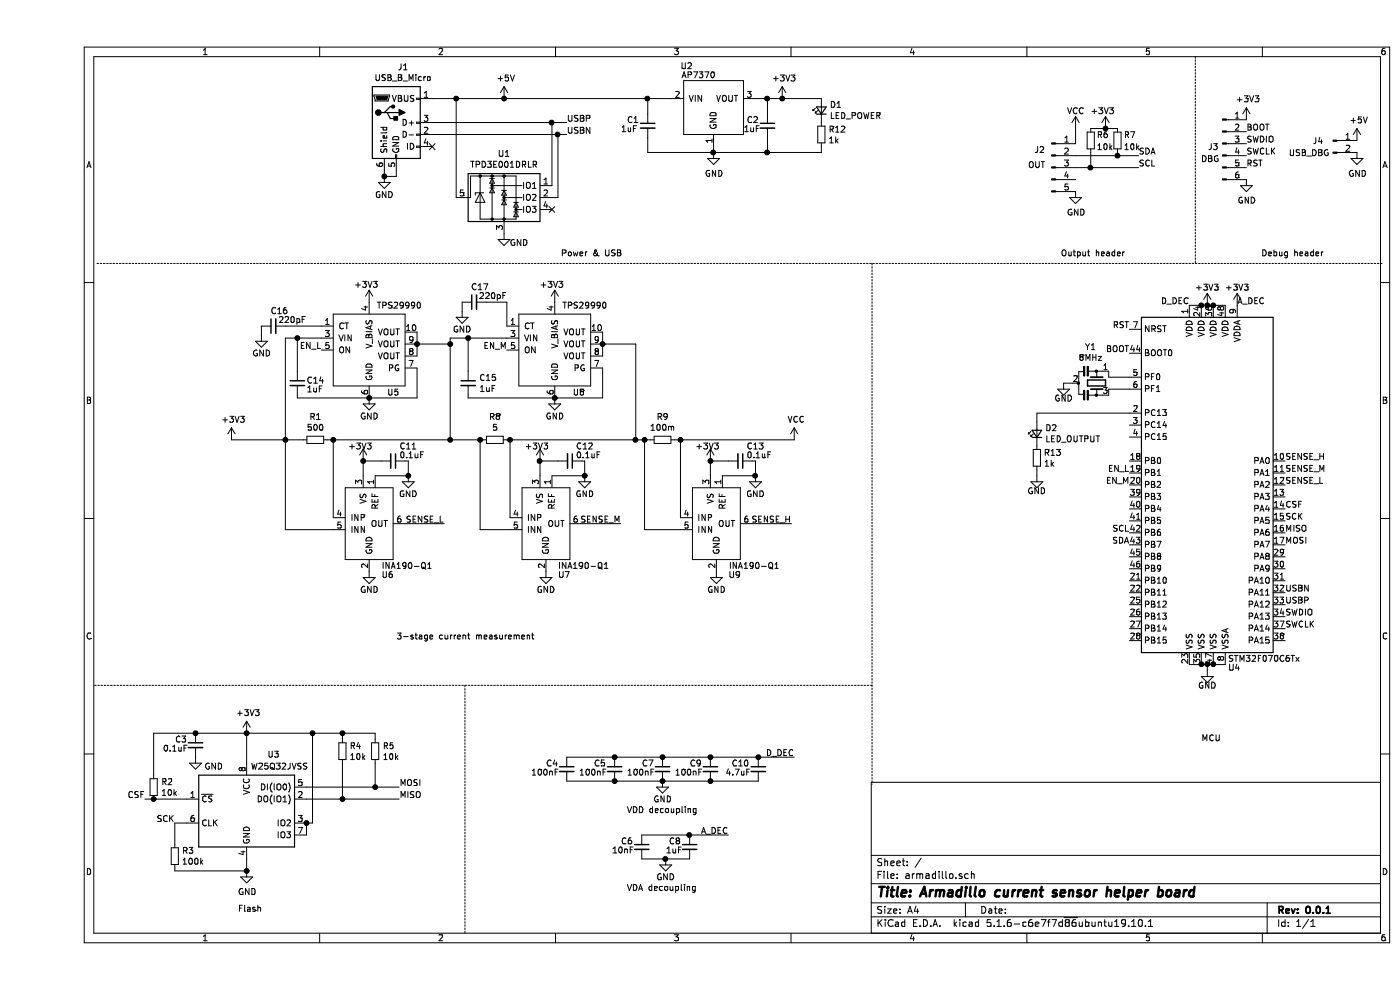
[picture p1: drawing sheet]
EESchema Schematic File Version 4
EELAYER 30 0
EELAYER END
$Descr A4 11693 8268
encoding utf-8
Sheet 1 1
Title "Armadillo current sensor helper board"
Date ""
Rev "0.0.1"
Comp ""
Comment1 ""
Comment2 ""
Comment3 ""
Comment4 ""
$EndDescr
$Comp
L power:+3V3 #PWR011
U 1 1
P 10100 1000
F 0 "#PWR011" H 10100 850 50  0001 C CNN
F 1 "+3V3" H 10115 1173 50  0000 C CNN
F 2 "" H 10100 1000 50  0001 C CNN
F 3 "" H 10100 1000 50  0001 C CNN
	1    10100 1000
	1    0    0    -1  
$EndComp
$Comp
L power:GND #PWR012
U 1 1
P 10100 1500
F 0 "#PWR012" H 10100 1250 50  0001 C CNN
F 1 "GND" H 10105 1327 50  0000 C CNN
F 2 "" H 10100 1500 50  0001 C CNN
F 3 "" H 10100 1500 50  0001 C CNN
	1    10100 1500
	1    0    0    -1  
$EndComp
Text Label 10100 1400 0    50   ~ 0
RST
Text Notes 10225 2150 0    50   ~ 0
Debug header
Wire Notes Line
	500  2200 11250 2200
Text Notes 9725 6200 0    50   ~ 0
MCU\n
$Comp
L Connector:USB_B_Micro J1
U 1 1
P 3000 1025
F 0 "J1" H 3057 1492 50  0000 C CNN
F 1 "USB_B_Micro" H 3057 1401 50  0000 C CNN
F 2 "Connector_USB:USB_Micro-B_Molex_47346-0001" H 3150 975 50  0001 C CNN
F 3 "~" H 3150 975 50  0001 C CNN
	1    3000 1025
	1    0    0    -1  
$EndComp
Wire Notes Line
	9675 475  9675 2200
$Comp
L Connector:Conn_01x05_Male J2
U 1 1
P 8475 1400
F 0 "J2" H 8375 1550 50  0000 C CNN
F 1 "OUT" H 8350 1425 50  0000 C CNN
F 2 "Connector_PinHeader_2.54mm:PinHeader_1x05_P2.54mm_Vertical" H 8475 1400 50  0001 C CNN
F 3 "~" H 8475 1400 50  0001 C CNN
	1    8475 1400
	1    0    0    -1  
$EndComp
$Comp
L power:+3V3 #PWR09
U 1 1
P 8925 1075
F 0 "#PWR09" H 8925 925 50  0001 C CNN
F 1 "+3V3" H 8900 1225 50  0000 C CNN
F 2 "" H 8925 1075 50  0001 C CNN
F 3 "" H 8925 1075 50  0001 C CNN
	1    8925 1075
	1    0    0    -1  
$EndComp
$Comp
L power:GND #PWR010
U 1 1
P 8675 1600
F 0 "#PWR010" H 8675 1350 50  0001 C CNN
F 1 "GND" H 8680 1427 50  0000 C CNN
F 2 "" H 8675 1600 50  0001 C CNN
F 3 "" H 8675 1600 50  0001 C CNN
	1    8675 1600
	1    0    0    -1  
$EndComp
Text Label 9200 1400 0    50   ~ 0
SCL
Text Label 9200 1300 0    50   ~ 0
SDA
Wire Wire Line
	9200 1400 8800 1400
Wire Wire Line
	8675 1300 9025 1300
$Comp
L Device:R_Small R6
U 1 1
P 8800 1175
F 0 "R6" H 8850 1225 50  0000 L CNN
F 1 "10k" H 8850 1125 50  0000 L CNN
F 2 "Resistor_SMD:R_0603_1608Metric_Pad1.05x0.95mm_HandSolder" H 8800 1175 50  0001 C CNN
F 3 "~" H 8800 1175 50  0001 C CNN
	1    8800 1175
	1    0    0    -1  
$EndComp
Connection ~ 8800 1400
Wire Wire Line
	8800 1400 8675 1400
$Comp
L Device:R_Small R7
U 1 1
P 9025 1175
F 0 "R7" H 9075 1225 50  0000 L CNN
F 1 "10k" H 9075 1125 50  0000 L CNN
F 2 "Resistor_SMD:R_0603_1608Metric_Pad1.05x0.95mm_HandSolder" H 9025 1175 50  0001 C CNN
F 3 "~" H 9025 1175 50  0001 C CNN
	1    9025 1175
	1    0    0    -1  
$EndComp
Connection ~ 9025 1300
Wire Wire Line
	9025 1300 9200 1300
Wire Wire Line
	8800 1400 8800 1275
Wire Wire Line
	9025 1300 9025 1275
Wire Wire Line
	8800 1075 8925 1075
Wire Wire Line
	8675 1200 8675 1075
Text Notes 8550 2150 0    50   ~ 0
Output header\n
$Comp
L Memory_Flash:W25Q32JVSS U3
U 1 1
P 1750 6775
F 0 "U3" H 1975 7250 50  0000 C CNN
F 1 "W25Q32JVSS" H 2025 7150 50  0000 C CNN
F 2 "Package_SO:SOIC-8_5.23x5.23mm_P1.27mm" H 1750 6775 50  0001 C CNN
F 3 "http://www.winbond.com/resource-files/w25q32jv%20revg%2003272018%20plus.pdf" H 1750 6775 50  0001 C CNN
	1    1750 6775
	1    0    0    -1  
$EndComp
$Comp
L power:GND #PWR08
U 1 1
P 1750 7275
F 0 "#PWR08" H 1750 7025 50  0001 C CNN
F 1 "GND" H 1755 7102 50  0000 C CNN
F 2 "" H 1750 7275 50  0001 C CNN
F 3 "" H 1750 7275 50  0001 C CNN
	1    1750 7275
	1    0    0    -1  
$EndComp
$Comp
L Device:R_Small R3
U 1 1
P 1150 7150
F 0 "R3" H 1209 7196 50  0000 L CNN
F 1 "100k" H 1209 7105 50  0000 L CNN
F 2 "Resistor_SMD:R_0603_1608Metric_Pad1.05x0.95mm_HandSolder" H 1150 7150 50  0001 C CNN
F 3 "~" H 1150 7150 50  0001 C CNN
	1    1150 7150
	1    0    0    -1  
$EndComp
Wire Wire Line
	1150 6875 1150 7050
Wire Wire Line
	1750 7275 1750 7175
Wire Wire Line
	1750 7275 1150 7275
Wire Wire Line
	1150 7275 1150 7250
Connection ~ 1750 7275
Wire Wire Line
	1150 6875 1250 6875
$Comp
L Device:C_Small C3
U 1 1
P 1325 6225
F 0 "C3" H 1150 6275 50  0000 L CNN
F 1 "0.1uF" H 1050 6200 50  0000 L CNN
F 2 "Capacitor_SMD:C_0603_1608Metric_Pad1.05x0.95mm_HandSolder" H 1325 6225 50  0001 C CNN
F 3 "~" H 1325 6225 50  0001 C CNN
	1    1325 6225
	1    0    0    -1  
$EndComp
$Comp
L power:GND #PWR06
U 1 1
P 1325 6325
F 0 "#PWR06" H 1325 6075 50  0001 C CNN
F 1 "GND" H 1475 6250 50  0000 C CNN
F 2 "" H 1325 6325 50  0001 C CNN
F 3 "" H 1325 6325 50  0001 C CNN
	1    1325 6325
	1    0    0    -1  
$EndComp
Wire Wire Line
	1750 6125 1325 6125
Wire Wire Line
	1750 6125 1750 6375
$Comp
L power:+3V3 #PWR07
U 1 1
P 1750 6125
F 0 "#PWR07" H 1750 5975 50  0001 C CNN
F 1 "+3V3" H 1765 6298 50  0000 C CNN
F 2 "" H 1750 6125 50  0001 C CNN
F 3 "" H 1750 6125 50  0001 C CNN
	1    1750 6125
	1    0    0    -1  
$EndComp
Connection ~ 1750 6125
Wire Wire Line
	1250 6675 975  6675
$Comp
L Device:R_Small R2
U 1 1
P 975 6575
F 0 "R2" H 1034 6621 50  0000 L CNN
F 1 "10k" H 1034 6530 50  0000 L CNN
F 2 "Resistor_SMD:R_0603_1608Metric_Pad1.05x0.95mm_HandSolder" H 975 6575 50  0001 C CNN
F 3 "~" H 975 6575 50  0001 C CNN
	1    975  6575
	1    0    0    -1  
$EndComp
Connection ~ 975  6675
Wire Wire Line
	975  6675 900  6675
Wire Wire Line
	975  6475 975  6125
Wire Wire Line
	975  6125 1325 6125
Connection ~ 1325 6125
Text Label 900  6675 2    50   ~ 0
CSF
$Comp
L Device:R_Small R4
U 1 1
P 2550 6275
F 0 "R4" H 2609 6321 50  0000 L CNN
F 1 "10k" H 2609 6230 50  0000 L CNN
F 2 "Resistor_SMD:R_0603_1608Metric_Pad1.05x0.95mm_HandSolder" H 2550 6275 50  0001 C CNN
F 3 "~" H 2550 6275 50  0001 C CNN
	1    2550 6275
	1    0    0    -1  
$EndComp
$Comp
L Device:R_Small R5
U 1 1
P 2825 6275
F 0 "R5" H 2884 6321 50  0000 L CNN
F 1 "10k" H 2884 6230 50  0000 L CNN
F 2 "Resistor_SMD:R_0603_1608Metric_Pad1.05x0.95mm_HandSolder" H 2825 6275 50  0001 C CNN
F 3 "~" H 2825 6275 50  0001 C CNN
	1    2825 6275
	1    0    0    -1  
$EndComp
Text Label 3025 6575 0    50   ~ 0
MOSI
Text Label 3025 6675 0    50   ~ 0
MISO
Wire Wire Line
	2250 6975 2250 6875
Wire Wire Line
	2250 6675 2550 6675
Wire Wire Line
	2250 6875 2300 6875
Connection ~ 2250 6875
Wire Wire Line
	2550 6375 2550 6675
Connection ~ 2550 6675
Wire Wire Line
	2550 6175 2550 6125
Connection ~ 2550 6125
Wire Wire Line
	2825 6125 2825 6175
Wire Wire Line
	2550 6125 2825 6125
Wire Wire Line
	2250 6575 2825 6575
Wire Wire Line
	2550 6675 3025 6675
Wire Wire Line
	2825 6575 2825 6375
Connection ~ 2825 6575
Wire Wire Line
	2825 6575 3025 6575
Text Notes 1675 7625 0    50   ~ 0
Flash\n
Wire Wire Line
	1750 6125 2300 6125
Wire Wire Line
	2300 6125 2300 6875
Connection ~ 2300 6125
Wire Wire Line
	2300 6125 2550 6125
Text Label 1150 6875 2    50   ~ 0
SCK
$Comp
L power:GND #PWR04
U 1 1
P 5650 1275
F 0 "#PWR04" H 5650 1025 50  0001 C CNN
F 1 "GND" H 5655 1102 50  0000 C CNN
F 2 "" H 5650 1275 50  0001 C CNN
F 3 "" H 5650 1275 50  0001 C CNN
	1    5650 1275
	1    0    0    -1  
$EndComp
$Comp
L Device:C_Small C1
U 1 1
P 5100 1050
F 0 "C1" H 4925 1100 50  0000 L CNN
F 1 "1uF" H 4875 1025 50  0000 L CNN
F 2 "Capacitor_SMD:C_0603_1608Metric_Pad1.05x0.95mm_HandSolder" H 5100 1050 50  0001 C CNN
F 3 "~" H 5100 1050 50  0001 C CNN
	1    5100 1050
	1    0    0    -1  
$EndComp
Wire Wire Line
	5100 950  5100 825 
Wire Wire Line
	5100 1150 5100 1275
$Comp
L Device:C_Small C2
U 1 1
P 6100 1050
F 0 "C2" H 5925 1100 50  0000 L CNN
F 1 "1uF" H 5900 1025 50  0000 L CNN
F 2 "Capacitor_SMD:C_0603_1608Metric_Pad1.05x0.95mm_HandSolder" H 6100 1050 50  0001 C CNN
F 3 "~" H 6100 1050 50  0001 C CNN
	1    6100 1050
	1    0    0    -1  
$EndComp
Wire Wire Line
	6100 950  6100 825 
Wire Wire Line
	6100 1150 6100 1275
Wire Wire Line
	6100 825  6225 825 
$Comp
L power:+3V3 #PWR05
U 1 1
P 6225 825
F 0 "#PWR05" H 6225 675 50  0001 C CNN
F 1 "+3V3" H 6240 998 50  0000 C CNN
F 2 "" H 6225 825 50  0001 C CNN
F 3 "" H 6225 825 50  0001 C CNN
	1    6225 825 
	1    0    0    -1  
$EndComp
Wire Wire Line
	5100 1275 5650 1275
$Comp
L power:GND #PWR01
U 1 1
P 2900 1475
F 0 "#PWR01" H 2900 1225 50  0001 C CNN
F 1 "GND" H 2900 1325 50  0000 C CNN
F 2 "" H 2900 1475 50  0001 C CNN
F 3 "" H 2900 1475 50  0001 C CNN
	1    2900 1475
	1    0    0    -1  
$EndComp
NoConn ~ 3300 1225
$Comp
L Power_Protection:TPD3E001DRLR U1
U 1 1
P 3900 1650
F 0 "U1" H 3900 2017 50  0000 C CNN
F 1 "TPD3E001DRLR" H 3900 1926 50  0000 C CNN
F 2 "Package_TO_SOT_SMD:SOT-543" H 3200 1350 50  0001 C CNN
F 3 "http://www.ti.com/lit/ds/symlink/tpd3e001.pdf" H 3700 1900 50  0001 C CNN
	1    3900 1650
	1    0    0    -1  
$EndComp
Wire Wire Line
	3000 1475 2900 1475
Wire Wire Line
	3300 1025 4300 1025
Wire Wire Line
	3300 1125 4350 1125
Wire Wire Line
	3300 825  3500 825 
Wire Wire Line
	3500 825  3500 1650
Connection ~ 3500 825 
Wire Wire Line
	4300 1025 4300 1550
Wire Wire Line
	4300 1650 4350 1650
Wire Wire Line
	4350 1650 4350 1125
$Comp
L power:GND #PWR03
U 1 1
P 3900 1950
F 0 "#PWR03" H 3900 1700 50  0001 C CNN
F 1 "GND" H 4025 1875 50  0000 C CNN
F 2 "" H 3900 1950 50  0001 C CNN
F 3 "" H 3900 1950 50  0001 C CNN
	1    3900 1950
	1    0    0    -1  
$EndComp
NoConn ~ 4300 1750
Text Notes 4375 2150 0    50   ~ 0
Power & USB
$Comp
L power:+5V #PWR02
U 1 1
P 3900 825
F 0 "#PWR02" H 3900 675 50  0001 C CNN
F 1 "+5V" H 3915 998 50  0000 C CNN
F 2 "" H 3900 825 50  0001 C CNN
F 3 "" H 3900 825 50  0001 C CNN
	1    3900 825 
	1    0    0    -1  
$EndComp
Connection ~ 3900 825 
Wire Wire Line
	3900 825  5100 825 
Text Label 4425 1025 0    50   ~ 0
USBP
Text Label 4425 1125 0    50   ~ 0
USBN
Wire Wire Line
	4300 1025 4425 1025
Connection ~ 4300 1025
Wire Wire Line
	4425 1125 4350 1125
Connection ~ 4350 1125
$Comp
L MCU_ST_STM32F0:STM32F070C6Tx U4
U 1 1
P 9825 4050
F 0 "U4" H 10000 2525 50  0000 C CNN
F 1 "STM32F070C6Tx" H 10250 2600 50  0000 C CNN
F 2 "Package_QFP:LQFP-48_7x7mm_P0.5mm" H 9225 2650 50  0001 R CNN
F 3 "http://www.st.com/st-web-ui/static/active/en/resource/technical/document/datasheet/DM00141386.pdf" H 9825 4050 50  0001 C CNN
	1    9825 4050
	1    0    0    -1  
$EndComp
Text Label 10425 4350 0    50   ~ 0
SCK
Text Label 10425 4450 0    50   ~ 0
MISO
Text Label 10425 4550 0    50   ~ 0
MOSI
Text Label 10425 4950 0    50   ~ 0
USBN
Text Label 10425 5050 0    50   ~ 0
USBP
Text Label 9125 4450 2    50   ~ 0
SCL
Text Label 9125 4550 2    50   ~ 0
SDA
Text Label 10425 5150 0    50   ~ 0
SWDIO
Text Label 10425 5250 0    50   ~ 0
SWCLK
Text Label 9125 2750 2    50   ~ 0
RST
Text Label 10100 1200 0    50   ~ 0
SWDIO
Text Label 10100 1300 0    50   ~ 0
SWCLK
Wire Wire Line
	9625 5550 9725 5550
Connection ~ 9725 5550
Wire Wire Line
	9725 5550 9775 5550
Connection ~ 9825 5550
Wire Wire Line
	9825 5550 9925 5550
$Comp
L power:GND #PWR0101
U 1 1
P 9775 5600
F 0 "#PWR0101" H 9775 5350 50  0001 C CNN
F 1 "GND" H 9775 5475 50  0000 C CNN
F 2 "" H 9775 5600 50  0001 C CNN
F 3 "" H 9775 5600 50  0001 C CNN
	1    9775 5600
	1    0    0    -1  
$EndComp
Wire Wire Line
	9775 5600 9775 5550
Connection ~ 9775 5550
Wire Wire Line
	9775 5550 9825 5550
Text Label 9125 2950 2    50   ~ 0
BOOT
$Comp
L Connector:Conn_01x06_Male J3
U 1 1
P 9900 1200
F 0 "J3" H 9825 1175 50  0000 C CNN
F 1 "DBG" H 9800 1075 50  0000 C CNN
F 2 "Connector_PinHeader_2.54mm:PinHeader_1x06_P2.54mm_Vertical" H 9900 1200 50  0001 C CNN
F 3 "~" H 9900 1200 50  0001 C CNN
	1    9900 1200
	1    0    0    -1  
$EndComp
Text Label 10100 1100 0    50   ~ 0
BOOT
Wire Wire Line
	9625 2550 9725 2550
Connection ~ 9725 2550
Wire Wire Line
	9725 2550 9775 2550
Connection ~ 9825 2550
Wire Wire Line
	9825 2550 9925 2550
Text Label 9625 2550 2    50   ~ 0
D_DEC
Text Label 10025 2550 0    50   ~ 0
A_DEC
$Comp
L Device:C_Small C4
U 1 1
P 4425 6425
F 0 "C4" H 4250 6475 50  0000 L CNN
F 1 "100nF" H 4125 6400 50  0000 L CNN
F 2 "Capacitor_SMD:C_0603_1608Metric_Pad1.05x0.95mm_HandSolder" H 4425 6425 50  0001 C CNN
F 3 "~" H 4425 6425 50  0001 C CNN
	1    4425 6425
	1    0    0    -1  
$EndComp
$Comp
L power:+3V3 #PWR0102
U 1 1
P 9775 2550
F 0 "#PWR0102" H 9775 2400 50  0001 C CNN
F 1 "+3V3" H 9775 2700 50  0000 C CNN
F 2 "" H 9775 2550 50  0001 C CNN
F 3 "" H 9775 2550 50  0001 C CNN
	1    9775 2550
	1    0    0    -1  
$EndComp
Connection ~ 9775 2550
Wire Wire Line
	9775 2550 9825 2550
$Comp
L power:+3V3 #PWR0103
U 1 1
P 10025 2550
F 0 "#PWR0103" H 10025 2400 50  0001 C CNN
F 1 "+3V3" H 10025 2700 50  0000 C CNN
F 2 "" H 10025 2550 50  0001 C CNN
F 3 "" H 10025 2550 50  0001 C CNN
	1    10025 2550
	1    0    0    -1  
$EndComp
$Comp
L Device:C_Small C5
U 1 1
P 4825 6425
F 0 "C5" H 4650 6475 50  0000 L CNN
F 1 "100nF" H 4525 6400 50  0000 L CNN
F 2 "Capacitor_SMD:C_0603_1608Metric_Pad1.05x0.95mm_HandSolder" H 4825 6425 50  0001 C CNN
F 3 "~" H 4825 6425 50  0001 C CNN
	1    4825 6425
	1    0    0    -1  
$EndComp
$Comp
L Device:C_Small C7
U 1 1
P 5225 6425
F 0 "C7" H 5050 6475 50  0000 L CNN
F 1 "100nF" H 4925 6400 50  0000 L CNN
F 2 "Capacitor_SMD:C_0603_1608Metric_Pad1.05x0.95mm_HandSolder" H 5225 6425 50  0001 C CNN
F 3 "~" H 5225 6425 50  0001 C CNN
	1    5225 6425
	1    0    0    -1  
$EndComp
$Comp
L Device:C_Small C9
U 1 1
P 5625 6425
F 0 "C9" H 5450 6475 50  0000 L CNN
F 1 "100nF" H 5325 6400 50  0000 L CNN
F 2 "Capacitor_SMD:C_0603_1608Metric_Pad1.05x0.95mm_HandSolder" H 5625 6425 50  0001 C CNN
F 3 "~" H 5625 6425 50  0001 C CNN
	1    5625 6425
	1    0    0    -1  
$EndComp
Wire Wire Line
	4425 6325 4825 6325
Connection ~ 4825 6325
Wire Wire Line
	4825 6325 5225 6325
Connection ~ 5225 6325
Wire Wire Line
	5225 6325 5625 6325
Wire Wire Line
	4425 6525 4825 6525
Connection ~ 4825 6525
Wire Wire Line
	4825 6525 5225 6525
Connection ~ 5225 6525
Wire Wire Line
	5225 6525 5625 6525
$Comp
L Device:C_Small C10
U 1 1
P 6025 6425
F 0 "C10" H 5800 6475 50  0000 L CNN
F 1 "4.7uF" H 5750 6400 50  0000 L CNN
F 2 "Capacitor_SMD:C_0603_1608Metric_Pad1.05x0.95mm_HandSolder" H 6025 6425 50  0001 C CNN
F 3 "~" H 6025 6425 50  0001 C CNN
	1    6025 6425
	1    0    0    -1  
$EndComp
Wire Wire Line
	5625 6325 6025 6325
Wire Wire Line
	5625 6525 6025 6525
Connection ~ 5625 6525
Connection ~ 5625 6325
$Comp
L power:GND #PWR0104
U 1 1
P 5225 6525
F 0 "#PWR0104" H 5225 6275 50  0001 C CNN
F 1 "GND" H 5225 6375 50  0000 C CNN
F 2 "" H 5225 6525 50  0001 C CNN
F 3 "" H 5225 6525 50  0001 C CNN
	1    5225 6525
	1    0    0    -1  
$EndComp
Text Label 6325 6325 2    50   ~ 0
D_DEC
$Comp
L Device:C_Small C6
U 1 1
P 5050 7075
F 0 "C6" H 4875 7125 50  0000 L CNN
F 1 "10nF" H 4800 7050 50  0000 L CNN
F 2 "Capacitor_SMD:C_0603_1608Metric_Pad1.05x0.95mm_HandSolder" H 5050 7075 50  0001 C CNN
F 3 "~" H 5050 7075 50  0001 C CNN
	1    5050 7075
	1    0    0    -1  
$EndComp
$Comp
L Device:C_Small C8
U 1 1
P 5450 7075
F 0 "C8" H 5275 7125 50  0000 L CNN
F 1 "1uF" H 5250 7050 50  0000 L CNN
F 2 "Capacitor_SMD:C_0603_1608Metric_Pad1.05x0.95mm_HandSolder" H 5450 7075 50  0001 C CNN
F 3 "~" H 5450 7075 50  0001 C CNN
	1    5450 7075
	1    0    0    -1  
$EndComp
Wire Wire Line
	5050 6975 5450 6975
Wire Wire Line
	5050 7175 5250 7175
Text Label 5775 6975 2    50   ~ 0
A_DEC
$Comp
L power:GND #PWR0105
U 1 1
P 5250 7175
F 0 "#PWR0105" H 5250 6925 50  0001 C CNN
F 1 "GND" H 5250 7025 50  0000 C CNN
F 2 "" H 5250 7175 50  0001 C CNN
F 3 "" H 5250 7175 50  0001 C CNN
	1    5250 7175
	1    0    0    -1  
$EndComp
Text Notes 4925 6800 0    50   ~ 0
VDD decoupling\n
Connection ~ 5250 7175
Wire Wire Line
	5250 7175 5450 7175
Text Notes 4925 7450 0    50   ~ 0
VDA decoupling\n
Text Label 10425 4250 0    50   ~ 0
CSF
Connection ~ 8925 1075
Wire Wire Line
	8925 1075 9025 1075
$Comp
L power:VCC #PWR0115
U 1 1
P 8675 1075
F 0 "#PWR0115" H 8675 925 50  0001 C CNN
F 1 "VCC" H 8675 1225 50  0000 C CNN
F 2 "" H 8675 1075 50  0001 C CNN
F 3 "" H 8675 1075 50  0001 C CNN
	1    8675 1075
	1    0    0    -1  
$EndComp
Wire Wire Line
	6225 825  6550 825 
Connection ~ 6225 825 
$Comp
L Device:LED_Small D1
U 1 1
P 6550 925
F 0 "D1" V 6596 855 50  0000 R CNN
F 1 "LED_POWER" V 6505 855 50  0000 R CNN
F 2 "LED_SMD:LED_0603_1608Metric_Pad1.05x0.95mm_HandSolder" V 6550 925 50  0001 C CNN
F 3 "https://www.mouser.be/ProductDetail/Broadcom-Avago/ASMT-RA45-AP932?qs=7zQgkplsu%2FO5gZneoB42ug%3D%3D" V 6550 925 50  0001 C CNN
	1    6550 925 
	0    -1   -1   0   
$EndComp
$Comp
L Device:R_Small R12
U 1 1
P 6550 1125
F 0 "R12" H 6609 1171 50  0000 L CNN
F 1 "1k" H 6609 1080 50  0000 L CNN
F 2 "Resistor_SMD:R_0603_1608Metric_Pad1.05x0.95mm_HandSolder" H 6550 1125 50  0001 C CNN
F 3 "https://www.mouser.be/ProductDetail/Yageo/RC0603FR-0760R4L?qs=ZELcmBmapfyHChvDoVbmRg%3D%3D" H 6550 1125 50  0001 C CNN
	1    6550 1125
	1    0    0    -1  
$EndComp
Wire Wire Line
	6100 1275 6550 1275
Wire Wire Line
	6550 1275 6550 1225
Connection ~ 6100 1275
Wire Notes Line
	3575 5725 3575 7800
Text Notes 3000 5350 0    50   ~ 0
3-stage current measurement\n
Wire Wire Line
	3500 825  3900 825 
$Comp
L Connector:Conn_01x02_Male J4
U 1 1
P 10825 1175
F 0 "J4" H 10700 1175 50  0000 C CNN
F 1 "USB_DBG" H 10625 1075 50  0000 C CNN
F 2 "Connector_PinHeader_2.54mm:PinHeader_1x02_P2.54mm_Vertical" H 10825 1175 50  0001 C CNN
F 3 "~" H 10825 1175 50  0001 C CNN
	1    10825 1175
	1    0    0    -1  
$EndComp
$Comp
L power:+5V #PWR0124
U 1 1
P 11025 1175
F 0 "#PWR0124" H 11025 1025 50  0001 C CNN
F 1 "+5V" H 11040 1348 50  0000 C CNN
F 2 "" H 11025 1175 50  0001 C CNN
F 3 "" H 11025 1175 50  0001 C CNN
	1    11025 1175
	1    0    0    -1  
$EndComp
$Comp
L power:GND #PWR0125
U 1 1
P 11025 1275
F 0 "#PWR0125" H 11025 1025 50  0001 C CNN
F 1 "GND" H 11030 1102 50  0000 C CNN
F 2 "" H 11025 1275 50  0001 C CNN
F 3 "" H 11025 1275 50  0001 C CNN
	1    11025 1275
	1    0    0    -1  
$EndComp
$Comp
L Device:R_Small R13
U 1 1
P 8350 3825
F 0 "R13" H 8409 3871 50  0000 L CNN
F 1 "1k" H 8409 3780 50  0000 L CNN
F 2 "Resistor_SMD:R_0603_1608Metric_Pad1.05x0.95mm_HandSolder" H 8350 3825 50  0001 C CNN
F 3 "https://www.mouser.be/ProductDetail/Yageo/RC0603FR-0760R4L?qs=ZELcmBmapfyHChvDoVbmRg%3D%3D" H 8350 3825 50  0001 C CNN
	1    8350 3825
	1    0    0    -1  
$EndComp
Wire Wire Line
	8350 3975 8350 3925
$Comp
L power:GND #PWR0126
U 1 1
P 8350 3975
F 0 "#PWR0126" H 8350 3725 50  0001 C CNN
F 1 "GND" H 8350 3850 50  0000 C CNN
F 2 "" H 8350 3975 50  0001 C CNN
F 3 "" H 8350 3975 50  0001 C CNN
	1    8350 3975
	1    0    0    -1  
$EndComp
$Comp
L Device:LED_Small D2
U 1 1
P 8350 3625
F 0 "D2" V 8396 3555 50  0000 R CNN
F 1 "LED_OUTPUT" V 8305 3555 50  0000 R CNN
F 2 "LED_SMD:LED_0603_1608Metric_Pad1.05x0.95mm_HandSolder" V 8350 3625 50  0001 C CNN
F 3 "https://www.mouser.be/ProductDetail/Broadcom-Avago/ASMT-RA45-AP932?qs=7zQgkplsu%2FO5gZneoB42ug%3D%3D" V 8350 3625 50  0001 C CNN
	1    8350 3625
	0    -1   -1   0   
$EndComp
$Comp
L Device:Resonator_Small Y1
U 1 1
P 8850 3200
F 0 "Y1" V 8545 3150 50  0000 C CNN
F 1 "8MHz" V 8636 3150 50  0000 C CNN
F 2 "Crystal:Resonator_SMD_muRata_CSTxExxV-3Pin_3.0x1.1mm_HandSoldering" H 8825 3200 50  0001 C CNN
F 3 "https://www.mouser.be/ProductDetail/Murata-Electronics/CSTNE8M00G550000R0?qs=y6ZabgHbY%252BzeBq2Vg%2FdAYw%3D%3D" H 8825 3200 50  0001 C CNN
	1    8850 3200
	0    1    1    0   
$EndComp
Wire Wire Line
	8950 3150 8950 3100
Wire Wire Line
	8950 3300 8950 3250
Wire Wire Line
	8950 3250 9125 3250
Wire Wire Line
	8950 3150 9125 3150
Wire Wire Line
	8650 3200 8575 3200
$Comp
L power:GND #PWR0127
U 1 1
P 8575 3200
F 0 "#PWR0127" H 8575 2950 50  0001 C CNN
F 1 "GND" H 8575 3075 50  0000 C CNN
F 2 "" H 8575 3200 50  0001 C CNN
F 3 "" H 8575 3200 50  0001 C CNN
	1    8575 3200
	1    0    0    -1  
$EndComp
Wire Wire Line
	2900 1475 2900 1425
Connection ~ 2900 1475
Wire Wire Line
	3000 1475 3000 1425
$Comp
L ina190:INA190-Q1 U6
U 1 1
P 2775 4675
F 0 "U6" H 2875 4550 50  0000 L CNN
F 1 "INA190-Q1" H 2875 4625 50  0000 L CNN
F 2 "Package_TO_SOT_SMD:SOT-363_SC-70-6_Handsoldering" H 2775 4675 50  0001 C CNN
F 3 "" H 2775 4675 50  0001 C CNN
	1    2775 4675
	1    0    0    -1  
$EndComp
$Comp
L Device:R_Small R1
U 1 1
P 2325 3675
F 0 "R1" V 2129 3675 50  0000 C CNN
F 1 "500" V 2220 3675 50  0000 C CNN
F 2 "Resistor_SMD:R_0603_1608Metric_Pad1.05x0.95mm_HandSolder" H 2325 3675 50  0001 C CNN
F 3 "~" H 2325 3675 50  0001 C CNN
	1    2325 3675
	0    1    1    0   
$EndComp
$Comp
L power:GND #PWR0106
U 1 1
P 2775 4775
F 0 "#PWR0106" H 2775 4525 50  0001 C CNN
F 1 "GND" H 2775 4625 50  0000 C CNN
F 2 "" H 2775 4775 50  0001 C CNN
F 3 "" H 2775 4775 50  0001 C CNN
	1    2775 4775
	1    0    0    -1  
$EndComp
Text Label 3400 4375 2    50   ~ 0
SENSE_L
Wire Wire Line
	3075 4375 3400 4375
$Comp
L ina190:INA190-Q1 U7
U 1 1
P 4250 4675
F 0 "U7" H 4350 4550 50  0000 L CNN
F 1 "INA190-Q1" H 4350 4625 50  0000 L CNN
F 2 "Package_TO_SOT_SMD:SOT-363_SC-70-6_Handsoldering" H 4250 4675 50  0001 C CNN
F 3 "" H 4250 4675 50  0001 C CNN
	1    4250 4675
	1    0    0    -1  
$EndComp
$Comp
L Device:R_Small R8
U 1 1
P 3825 3675
F 0 "R8" V 3629 3675 50  0000 C CNN
F 1 "5" V 3720 3675 50  0000 C CNN
F 2 "Resistor_SMD:R_0603_1608Metric_Pad1.05x0.95mm_HandSolder" H 3825 3675 50  0001 C CNN
F 3 "~" H 3825 3675 50  0001 C CNN
	1    3825 3675
	0    1    1    0   
$EndComp
$Comp
L power:GND #PWR0108
U 1 1
P 4250 4775
F 0 "#PWR0108" H 4250 4525 50  0001 C CNN
F 1 "GND" H 4250 4625 50  0000 C CNN
F 2 "" H 4250 4775 50  0001 C CNN
F 3 "" H 4250 4775 50  0001 C CNN
	1    4250 4775
	1    0    0    -1  
$EndComp
Text Label 4875 4375 2    50   ~ 0
SENSE_M
Wire Wire Line
	4550 4375 4875 4375
$Comp
L ina190:INA190-Q1 U9
U 1 1
P 5675 4675
F 0 "U9" H 5775 4550 50  0000 L CNN
F 1 "INA190-Q1" H 5775 4625 50  0000 L CNN
F 2 "Package_TO_SOT_SMD:SOT-363_SC-70-6_Handsoldering" H 5675 4675 50  0001 C CNN
F 3 "" H 5675 4675 50  0001 C CNN
	1    5675 4675
	1    0    0    -1  
$EndComp
$Comp
L Device:R_Small R9
U 1 1
P 5225 3675
F 0 "R9" V 5029 3675 50  0000 C CNN
F 1 "100m" V 5120 3675 50  0000 C CNN
F 2 "Resistor_SMD:R_0603_1608Metric_Pad1.05x0.95mm_HandSolder" H 5225 3675 50  0001 C CNN
F 3 "~" H 5225 3675 50  0001 C CNN
	1    5225 3675
	0    1    1    0   
$EndComp
$Comp
L power:GND #PWR0110
U 1 1
P 5675 4775
F 0 "#PWR0110" H 5675 4525 50  0001 C CNN
F 1 "GND" H 5675 4625 50  0000 C CNN
F 2 "" H 5675 4775 50  0001 C CNN
F 3 "" H 5675 4775 50  0001 C CNN
	1    5675 4775
	1    0    0    -1  
$EndComp
Text Label 6300 4375 2    50   ~ 0
SENSE_H
Wire Wire Line
	5975 4375 6300 4375
$Comp
L tps29990:TPS29990 U5
U 1 1
P 2775 3475
F 0 "U5" H 2975 3675 50  0000 C CNN
F 1 "TPS29990" H 3025 4400 50  0000 C CNN
F 2 "Package_SON:WSON-10-1EP_2x3mm_P0.5mm_EP0.84x2.4mm_ThermalVias" H 2775 3475 50  0001 C CNN
F 3 "" H 2775 3475 50  0001 C CNN
	1    2775 3475
	1    0    0    -1  
$EndComp
$Comp
L power:GND #PWR0112
U 1 1
P 2775 3325
F 0 "#PWR0112" H 2775 3075 50  0001 C CNN
F 1 "GND" H 2775 3175 50  0000 C CNN
F 2 "" H 2775 3325 50  0001 C CNN
F 3 "" H 2775 3325 50  0001 C CNN
	1    2775 3325
	1    0    0    -1  
$EndComp
Wire Wire Line
	2475 4325 2475 3675
Wire Wire Line
	2475 3675 2425 3675
Wire Wire Line
	3175 2775 3175 2875
Connection ~ 3175 2875
Wire Wire Line
	3175 2875 3175 2975
Wire Wire Line
	2075 3675 2225 3675
Connection ~ 2075 3675
Wire Wire Line
	2075 3675 2075 4425
Wire Wire Line
	2475 3675 3450 3675
Connection ~ 2475 3675
Wire Wire Line
	3175 2875 3450 2875
Connection ~ 3450 3675
Wire Wire Line
	3950 3675 3925 3675
Wire Wire Line
	3950 3675 3950 4325
Wire Wire Line
	3450 3675 3700 3675
Wire Wire Line
	3950 4425 3700 4425
Wire Wire Line
	3700 4425 3700 3675
Connection ~ 3700 3675
Wire Wire Line
	3700 3675 3725 3675
$Comp
L tps29990:TPS29990 U8
U 1 1
P 4325 3475
F 0 "U8" H 4525 3675 50  0000 C CNN
F 1 "TPS29990" H 4575 4400 50  0000 C CNN
F 2 "Package_SON:WSON-10-1EP_2x3mm_P0.5mm_EP0.84x2.4mm_ThermalVias" H 4325 3475 50  0001 C CNN
F 3 "" H 4325 3475 50  0001 C CNN
	1    4325 3475
	1    0    0    -1  
$EndComp
$Comp
L power:GND #PWR0113
U 1 1
P 4325 3325
F 0 "#PWR0113" H 4325 3075 50  0001 C CNN
F 1 "GND" H 4325 3175 50  0000 C CNN
F 2 "" H 4325 3325 50  0001 C CNN
F 3 "" H 4325 3325 50  0001 C CNN
	1    4325 3325
	1    0    0    -1  
$EndComp
Wire Wire Line
	4725 2775 4725 2875
Connection ~ 4725 2875
Wire Wire Line
	4725 2875 4725 2975
Wire Wire Line
	4725 2875 5000 2875
Wire Wire Line
	3925 2825 3600 2825
Wire Wire Line
	3450 2825 3450 2875
Connection ~ 3450 2875
Wire Wire Line
	3450 2875 3450 3675
Connection ~ 3950 3675
Wire Wire Line
	5375 3675 5325 3675
Wire Wire Line
	5375 3675 5375 4325
Wire Wire Line
	3950 3675 5000 3675
Wire Wire Line
	5075 3675 5075 4425
Wire Wire Line
	5075 4425 5375 4425
Connection ~ 5075 3675
Wire Wire Line
	5075 3675 5125 3675
Wire Wire Line
	5000 2875 5000 3675
Connection ~ 5000 3675
Wire Wire Line
	5000 3675 5075 3675
Wire Wire Line
	5375 3675 6325 3675
Connection ~ 5375 3675
$Comp
L power:VCC #PWR0114
U 1 1
P 6325 3675
F 0 "#PWR0114" H 6325 3525 50  0001 C CNN
F 1 "VCC" H 6340 3848 50  0000 C CNN
F 2 "" H 6325 3675 50  0001 C CNN
F 3 "" H 6325 3675 50  0001 C CNN
	1    6325 3675
	1    0    0    -1  
$EndComp
$Comp
L power:+3V3 #PWR0116
U 1 1
P 1625 3675
F 0 "#PWR0116" H 1625 3525 50  0001 C CNN
F 1 "+3V3" H 1640 3848 50  0000 C CNN
F 2 "" H 1625 3675 50  0001 C CNN
F 3 "" H 1625 3675 50  0001 C CNN
	1    1625 3675
	1    0    0    -1  
$EndComp
Wire Wire Line
	2075 2825 2075 3675
Wire Wire Line
	2075 3675 1625 3675
$Comp
L power:+3V3 #PWR0117
U 1 1
P 2775 2525
F 0 "#PWR0117" H 2775 2375 50  0001 C CNN
F 1 "+3V3" H 2750 2675 50  0000 C CNN
F 2 "" H 2775 2525 50  0001 C CNN
F 3 "" H 2775 2525 50  0001 C CNN
	1    2775 2525
	1    0    0    -1  
$EndComp
$Comp
L power:+3V3 #PWR0118
U 1 1
P 4325 2525
F 0 "#PWR0118" H 4325 2375 50  0001 C CNN
F 1 "+3V3" H 4300 2675 50  0000 C CNN
F 2 "" H 4325 2525 50  0001 C CNN
F 3 "" H 4325 2525 50  0001 C CNN
	1    4325 2525
	1    0    0    -1  
$EndComp
Wire Notes Line
	6975 5725 475  5725
Wire Notes Line
	6975 2200 6975 6550
Text Label 10425 4050 0    50   ~ 0
SENSE_L
Text Label 10425 3950 0    50   ~ 0
SENSE_M
Text Label 10425 3850 0    50   ~ 0
SENSE_H
Text Label 2375 2925 2    50   ~ 0
EN_L
Text Label 3925 2925 2    50   ~ 0
EN_M
Text Label 9125 3950 2    50   ~ 0
EN_L
Text Label 9125 4050 2    50   ~ 0
EN_M
Wire Wire Line
	8350 3525 8350 3450
Wire Wire Line
	5450 6975 5775 6975
Connection ~ 5450 6975
Wire Wire Line
	6025 6325 6325 6325
Connection ~ 6025 6325
$Comp
L ap7370:AP7370 U2
U 1 1
P 5650 975
F 0 "U2" H 5425 1400 50  0000 C CNN
F 1 "AP7370" H 5525 1325 50  0000 C CNN
F 2 "Package_TO_SOT_SMD:SOT-23-5_HandSoldering" H 5650 975 50  0001 C CNN
F 3 "https://www.mouser.be/datasheet/2/115/AP7370-1605740.pdf" H 5650 975 50  0001 C CNN
	1    5650 975 
	1    0    0    -1  
$EndComp
Wire Wire Line
	5100 825  5300 825 
Connection ~ 5100 825 
Connection ~ 5650 1275
Wire Wire Line
	5650 1275 6100 1275
Wire Wire Line
	5650 1275 5650 1225
Wire Wire Line
	6000 825  6100 825 
Connection ~ 6100 825 
Wire Wire Line
	8350 3450 9125 3450
$Comp
L power:+3V3 #PWR0107
U 1 1
P 2725 3850
F 0 "#PWR0107" H 2725 3700 50  0001 C CNN
F 1 "+3V3" H 2700 3975 50  0000 C CNN
F 2 "" H 2725 3850 50  0001 C CNN
F 3 "" H 2725 3850 50  0001 C CNN
	1    2725 3850
	1    0    0    -1  
$EndComp
Wire Wire Line
	2825 3975 3100 3975
$Comp
L power:GND #PWR0109
U 1 1
P 3100 3975
F 0 "#PWR0109" H 3100 3725 50  0001 C CNN
F 1 "GND" H 3100 3825 50  0000 C CNN
F 2 "" H 3100 3975 50  0001 C CNN
F 3 "" H 3100 3975 50  0001 C CNN
	1    3100 3975
	1    0    0    -1  
$EndComp
$Comp
L power:GND #PWR0111
U 1 1
P 4575 3975
F 0 "#PWR0111" H 4575 3725 50  0001 C CNN
F 1 "GND" H 4575 3825 50  0000 C CNN
F 2 "" H 4575 3975 50  0001 C CNN
F 3 "" H 4575 3975 50  0001 C CNN
	1    4575 3975
	1    0    0    -1  
$EndComp
$Comp
L power:GND #PWR0119
U 1 1
P 6000 3975
F 0 "#PWR0119" H 6000 3725 50  0001 C CNN
F 1 "GND" H 6000 3825 50  0000 C CNN
F 2 "" H 6000 3975 50  0001 C CNN
F 3 "" H 6000 3975 50  0001 C CNN
	1    6000 3975
	1    0    0    -1  
$EndComp
$Comp
L Device:C_Small C11
U 1 1
P 2975 3850
F 0 "C11" V 2850 3900 50  0000 L CNN
F 1 "0.1uF" V 2925 3900 50  0000 L CNN
F 2 "Capacitor_SMD:C_0603_1608Metric_Pad1.05x0.95mm_HandSolder" H 2975 3850 50  0001 C CNN
F 3 "~" H 2975 3850 50  0001 C CNN
	1    2975 3850
	0    1    1    0   
$EndComp
Wire Wire Line
	3075 3850 3100 3850
Wire Wire Line
	3100 3850 3100 3975
Connection ~ 3100 3975
Wire Wire Line
	2875 3850 2725 3850
Wire Wire Line
	2725 3850 2725 3975
Connection ~ 2725 3850
$Comp
L power:+3V3 #PWR0120
U 1 1
P 4200 3850
F 0 "#PWR0120" H 4200 3700 50  0001 C CNN
F 1 "+3V3" H 4175 3975 50  0000 C CNN
F 2 "" H 4200 3850 50  0001 C CNN
F 3 "" H 4200 3850 50  0001 C CNN
	1    4200 3850
	1    0    0    -1  
$EndComp
$Comp
L Device:C_Small C12
U 1 1
P 4450 3850
F 0 "C12" V 4325 3900 50  0000 L CNN
F 1 "0.1uF" V 4400 3900 50  0000 L CNN
F 2 "Capacitor_SMD:C_0603_1608Metric_Pad1.05x0.95mm_HandSolder" H 4450 3850 50  0001 C CNN
F 3 "~" H 4450 3850 50  0001 C CNN
	1    4450 3850
	0    1    1    0   
$EndComp
Wire Wire Line
	4550 3850 4575 3850
Wire Wire Line
	4575 3850 4575 3975
Wire Wire Line
	4350 3850 4200 3850
Wire Wire Line
	4200 3850 4200 3975
Connection ~ 4200 3850
Wire Wire Line
	4300 3975 4575 3975
Connection ~ 4575 3975
$Comp
L power:+3V3 #PWR0121
U 1 1
P 5625 3850
F 0 "#PWR0121" H 5625 3700 50  0001 C CNN
F 1 "+3V3" H 5600 3975 50  0000 C CNN
F 2 "" H 5625 3850 50  0001 C CNN
F 3 "" H 5625 3850 50  0001 C CNN
	1    5625 3850
	1    0    0    -1  
$EndComp
$Comp
L Device:C_Small C13
U 1 1
P 5875 3850
F 0 "C13" V 5750 3900 50  0000 L CNN
F 1 "0.1uF" V 5825 3900 50  0000 L CNN
F 2 "Capacitor_SMD:C_0603_1608Metric_Pad1.05x0.95mm_HandSolder" H 5875 3850 50  0001 C CNN
F 3 "~" H 5875 3850 50  0001 C CNN
	1    5875 3850
	0    1    1    0   
$EndComp
Wire Wire Line
	5975 3850 6000 3850
Wire Wire Line
	5775 3850 5625 3850
Wire Wire Line
	5625 3850 5625 3975
Connection ~ 5625 3850
Wire Wire Line
	6000 3850 6000 3975
Wire Wire Line
	5725 3975 6000 3975
Connection ~ 6000 3975
Wire Wire Line
	3175 3075 3175 3325
Wire Wire Line
	3175 3325 2775 3325
Connection ~ 2775 3325
Wire Wire Line
	4725 3075 4725 3325
Wire Wire Line
	4725 3325 4325 3325
Connection ~ 4325 3325
Wire Wire Line
	2075 2825 2175 2825
Wire Wire Line
	2175 3100 2175 2825
Connection ~ 2175 2825
Wire Wire Line
	2175 2825 2375 2825
$Comp
L Device:C_Small C14
U 1 1
P 2175 3200
F 0 "C14" H 2250 3225 50  0000 L CNN
F 1 "1uF" H 2250 3150 50  0000 L CNN
F 2 "Capacitor_SMD:C_0603_1608Metric_Pad1.05x0.95mm_HandSolder" H 2175 3200 50  0001 C CNN
F 3 "~" H 2175 3200 50  0001 C CNN
	1    2175 3200
	1    0    0    -1  
$EndComp
Wire Wire Line
	2175 3325 2175 3300
Wire Wire Line
	2175 3325 2775 3325
Wire Wire Line
	2075 4425 2475 4425
$Comp
L Device:C_Small C15
U 1 1
P 3600 3200
F 0 "C15" H 3692 3246 50  0000 L CNN
F 1 "1uF" H 3692 3155 50  0000 L CNN
F 2 "Capacitor_SMD:C_0603_1608Metric_Pad1.05x0.95mm_HandSolder" H 3600 3200 50  0001 C CNN
F 3 "~" H 3600 3200 50  0001 C CNN
	1    3600 3200
	1    0    0    -1  
$EndComp
Wire Wire Line
	4325 3325 3600 3325
Wire Wire Line
	3600 3325 3600 3300
Wire Wire Line
	3600 3100 3600 2825
Connection ~ 3600 2825
Wire Wire Line
	3600 2825 3450 2825
$Comp
L Device:C_Small C16
U 1 1
P 1975 2725
F 0 "C16" V 2100 2600 50  0000 L CNN
F 1 "220pF" V 2025 2450 50  0000 L CNN
F 2 "Capacitor_SMD:C_0603_1608Metric_Pad1.05x0.95mm_HandSolder" H 1975 2725 50  0001 C CNN
F 3 "~" H 1975 2725 50  0001 C CNN
	1    1975 2725
	0    -1   -1   0   
$EndComp
Wire Wire Line
	2075 2725 2375 2725
Wire Wire Line
	1875 2725 1875 2800
$Comp
L power:GND #PWR0122
U 1 1
P 1875 2800
F 0 "#PWR0122" H 1875 2550 50  0001 C CNN
F 1 "GND" H 1875 2650 50  0000 C CNN
F 2 "" H 1875 2800 50  0001 C CNN
F 3 "" H 1875 2800 50  0001 C CNN
	1    1875 2800
	1    0    0    -1  
$EndComp
$Comp
L Device:C_Small C17
U 1 1
P 3650 2525
F 0 "C17" V 3775 2400 50  0000 L CNN
F 1 "220pF" V 3700 2250 50  0000 L CNN
F 2 "Capacitor_SMD:C_0603_1608Metric_Pad1.05x0.95mm_HandSolder" H 3650 2525 50  0001 C CNN
F 3 "~" H 3650 2525 50  0001 C CNN
	1    3650 2525
	0    -1   -1   0   
$EndComp
Wire Wire Line
	3550 2525 3550 2600
$Comp
L power:GND #PWR0123
U 1 1
P 3550 2600
F 0 "#PWR0123" H 3550 2350 50  0001 C CNN
F 1 "GND" H 3550 2450 50  0000 C CNN
F 2 "" H 3550 2600 50  0001 C CNN
F 3 "" H 3550 2600 50  0001 C CNN
	1    3550 2600
	1    0    0    -1  
$EndComp
Wire Wire Line
	3925 2725 3925 2525
Wire Wire Line
	3925 2525 3750 2525
$EndSCHEMATC
